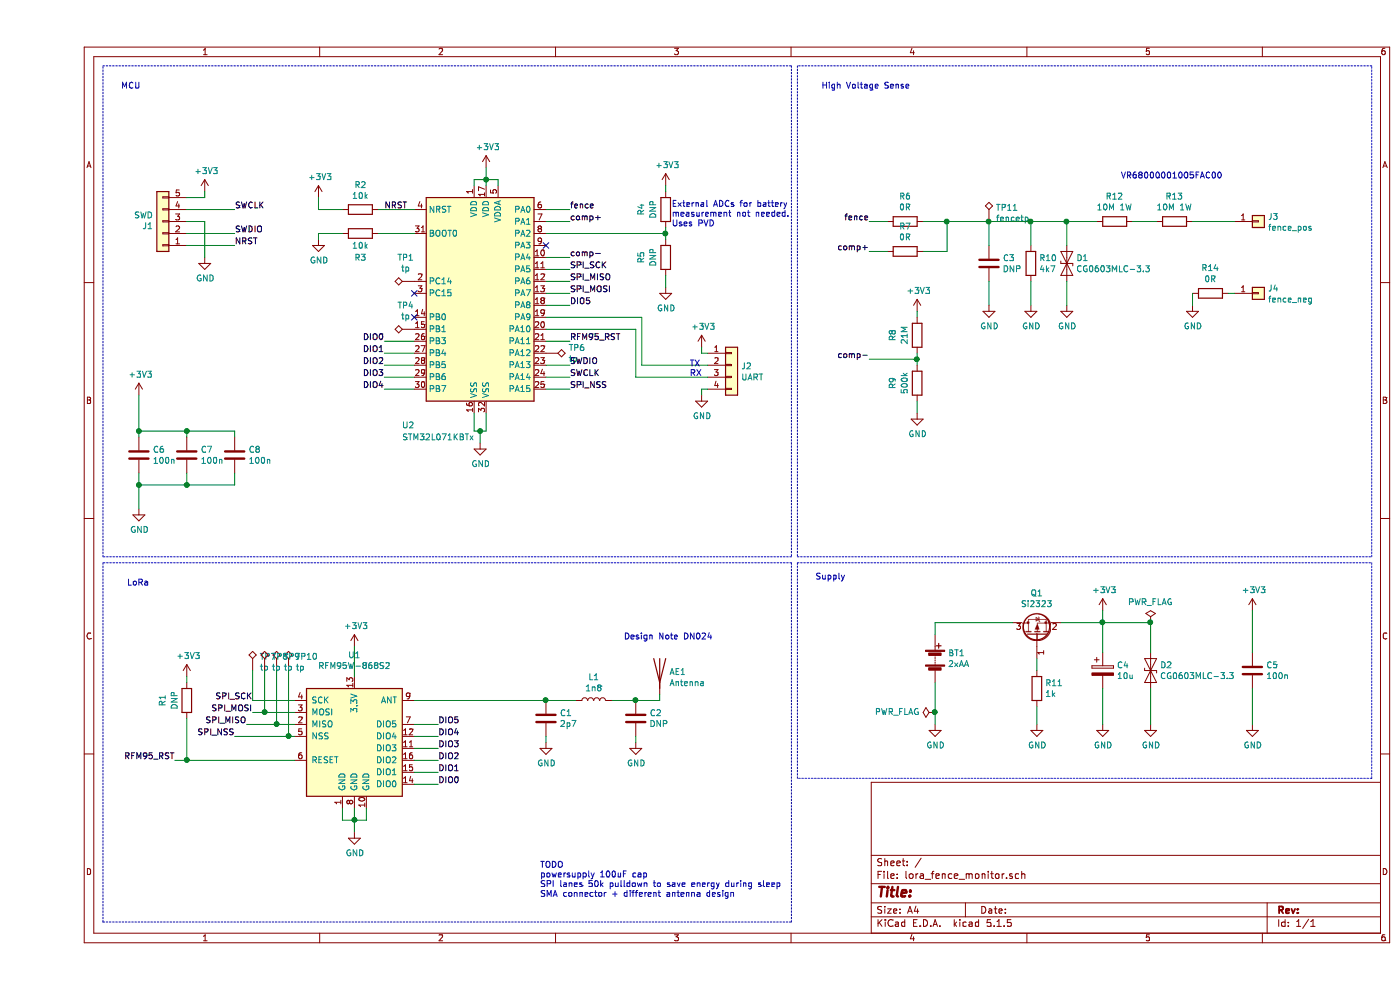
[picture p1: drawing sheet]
EESchema Schematic File Version 4
EELAYER 30 0
EELAYER END
$Descr A4 11693 8268
encoding utf-8
Sheet 1 1
Title ""
Date ""
Rev ""
Comp ""
Comment1 ""
Comment2 ""
Comment3 ""
Comment4 ""
$EndDescr
$Comp
L MCU_ST_STM32L0:STM32L071KBTx U2
U 1 1
P 3750 2450
F 0 "U2" H 3100 1350 50  0000 C CNN
F 1 "STM32L071KBTx" H 3350 1250 50  0000 C CNN
F 2 "Package_QFP:LQFP-32_7x7mm_P0.8mm" H 3250 1550 50  0001 R CNN
F 3 "http://www.st.com/st-web-ui/static/active/en/resource/technical/document/datasheet/DM00141136.pdf" H 3750 2450 50  0001 C CNN
	1    3750 2450
	1    0    0    -1  
$EndComp
$Comp
L Device:Battery BT1
U 1 1
P 7500 5500
F 0 "BT1" H 7608 5546 50  0000 L CNN
F 1 "2xAA" H 7608 5455 50  0000 L CNN
F 2 "Battery:BatteryHolder_Keystone_2462_2xAA" V 7500 5560 50  0001 C CNN
F 3 "~" V 7500 5560 50  0001 C CNN
	1    7500 5500
	1    0    0    -1  
$EndComp
$Comp
L power:GND #PWR018
U 1 1
P 7500 6050
F 0 "#PWR018" H 7500 5800 50  0001 C CNN
F 1 "GND" H 7505 5877 50  0000 C CNN
F 2 "" H 7500 6050 50  0001 C CNN
F 3 "" H 7500 6050 50  0001 C CNN
	1    7500 6050
	1    0    0    -1  
$EndComp
$Comp
L power:GND #PWR07
U 1 1
P 2650 6950
F 0 "#PWR07" H 2650 6700 50  0001 C CNN
F 1 "GND" H 2655 6777 50  0000 C CNN
F 2 "" H 2650 6950 50  0001 C CNN
F 3 "" H 2650 6950 50  0001 C CNN
	1    2650 6950
	1    0    0    -1  
$EndComp
$Comp
L power:GND #PWR08
U 1 1
P 3700 3700
F 0 "#PWR08" H 3700 3450 50  0001 C CNN
F 1 "GND" H 3705 3527 50  0000 C CNN
F 2 "" H 3700 3700 50  0001 C CNN
F 3 "" H 3700 3700 50  0001 C CNN
	1    3700 3700
	1    0    0    -1  
$EndComp
$Comp
L Device:Q_PMOS_GSD Q1
U 1 1
P 8350 5300
F 0 "Q1" V 8693 5300 50  0000 C CNN
F 1 "Si2323" V 8602 5300 50  0000 C CNN
F 2 "Package_TO_SOT_SMD:SOT-23" H 8550 5400 50  0001 C CNN
F 3 "~" H 8350 5300 50  0001 C CNN
	1    8350 5300
	0    -1   -1   0   
$EndComp
$Comp
L Device:R R11
U 1 1
P 8350 5750
F 0 "R11" H 8420 5796 50  0000 L CNN
F 1 "1k" H 8420 5705 50  0000 L CNN
F 2 "Resistor_SMD:R_0805_2012Metric" V 8280 5750 50  0001 C CNN
F 3 "~" H 8350 5750 50  0001 C CNN
	1    8350 5750
	1    0    0    -1  
$EndComp
$Comp
L Device:CP C4
U 1 1
P 8900 5600
F 0 "C4" H 9018 5646 50  0000 L CNN
F 1 "10u" H 9018 5555 50  0000 L CNN
F 2 "Capacitor_SMD:C_0805_2012Metric" H 8938 5450 50  0001 C CNN
F 3 "~" H 8900 5600 50  0001 C CNN
	1    8900 5600
	1    0    0    -1  
$EndComp
$Comp
L power:+3V3 #PWR023
U 1 1
P 8900 5100
F 0 "#PWR023" H 8900 4950 50  0001 C CNN
F 1 "+3V3" H 8915 5273 50  0000 C CNN
F 2 "" H 8900 5100 50  0001 C CNN
F 3 "" H 8900 5100 50  0001 C CNN
	1    8900 5100
	1    0    0    -1  
$EndComp
Wire Wire Line
	7500 6050 7500 5950
Wire Wire Line
	7500 5300 7500 5200
Wire Wire Line
	7500 5200 8150 5200
Wire Wire Line
	8350 5500 8350 5600
Wire Wire Line
	8550 5200 8900 5200
Wire Wire Line
	8900 5450 8900 5200
$Comp
L power:GND #PWR021
U 1 1
P 8350 6050
F 0 "#PWR021" H 8350 5800 50  0001 C CNN
F 1 "GND" H 8355 5877 50  0000 C CNN
F 2 "" H 8350 6050 50  0001 C CNN
F 3 "" H 8350 6050 50  0001 C CNN
	1    8350 6050
	1    0    0    -1  
$EndComp
$Comp
L power:GND #PWR024
U 1 1
P 8900 6050
F 0 "#PWR024" H 8900 5800 50  0001 C CNN
F 1 "GND" H 8905 5877 50  0000 C CNN
F 2 "" H 8900 6050 50  0001 C CNN
F 3 "" H 8900 6050 50  0001 C CNN
	1    8900 6050
	1    0    0    -1  
$EndComp
Wire Wire Line
	8350 6050 8350 5900
Wire Wire Line
	8900 6050 8900 5750
$Comp
L power:+3V3 #PWR06
U 1 1
P 2650 5400
F 0 "#PWR06" H 2650 5250 50  0001 C CNN
F 1 "+3V3" H 2665 5573 50  0000 C CNN
F 2 "" H 2650 5400 50  0001 C CNN
F 3 "" H 2650 5400 50  0001 C CNN
	1    2650 5400
	1    0    0    -1  
$EndComp
$Comp
L power:+3V3 #PWR09
U 1 1
P 3750 1400
F 0 "#PWR09" H 3750 1250 50  0001 C CNN
F 1 "+3V3" H 3765 1573 50  0000 C CNN
F 2 "" H 3750 1400 50  0001 C CNN
F 3 "" H 3750 1400 50  0001 C CNN
	1    3750 1400
	1    0    0    -1  
$EndComp
Wire Wire Line
	2650 6950 2650 6850
Wire Wire Line
	2650 6850 2550 6850
Wire Wire Line
	2550 6850 2550 6750
Wire Wire Line
	2650 6750 2650 6850
Connection ~ 2650 6850
Wire Wire Line
	2750 6750 2750 6850
Wire Wire Line
	2750 6850 2650 6850
Wire Wire Line
	2650 5650 2650 5400
Wire Wire Line
	3700 3700 3700 3600
Wire Wire Line
	3700 3600 3650 3600
Wire Wire Line
	3650 3450 3650 3600
Wire Wire Line
	3750 3450 3750 3600
Wire Wire Line
	3750 3600 3700 3600
Connection ~ 3700 3600
Wire Wire Line
	3650 1550 3650 1500
Wire Wire Line
	3650 1500 3750 1500
Wire Wire Line
	3850 1500 3850 1550
Wire Wire Line
	3750 1550 3750 1500
Connection ~ 3750 1500
Wire Wire Line
	3750 1500 3850 1500
Wire Wire Line
	3750 1400 3750 1500
$Comp
L Device:C C5
U 1 1
P 10150 5600
F 0 "C5" H 10265 5646 50  0000 L CNN
F 1 "100n" H 10265 5555 50  0000 L CNN
F 2 "Capacitor_SMD:C_0805_2012Metric" H 10188 5450 50  0001 C CNN
F 3 "~" H 10150 5600 50  0001 C CNN
	1    10150 5600
	1    0    0    -1  
$EndComp
$Comp
L Device:C C6
U 1 1
P 850 3800
F 0 "C6" H 965 3846 50  0000 L CNN
F 1 "100n" H 965 3755 50  0000 L CNN
F 2 "Capacitor_SMD:C_0805_2012Metric" H 888 3650 50  0001 C CNN
F 3 "~" H 850 3800 50  0001 C CNN
	1    850  3800
	1    0    0    -1  
$EndComp
$Comp
L power:GND #PWR028
U 1 1
P 10150 6050
F 0 "#PWR028" H 10150 5800 50  0001 C CNN
F 1 "GND" H 10155 5877 50  0000 C CNN
F 2 "" H 10150 6050 50  0001 C CNN
F 3 "" H 10150 6050 50  0001 C CNN
	1    10150 6050
	1    0    0    -1  
$EndComp
$Comp
L power:GND #PWR030
U 1 1
P 850 4250
F 0 "#PWR030" H 850 4000 50  0001 C CNN
F 1 "GND" H 855 4077 50  0000 C CNN
F 2 "" H 850 4250 50  0001 C CNN
F 3 "" H 850 4250 50  0001 C CNN
	1    850  4250
	1    0    0    -1  
$EndComp
$Comp
L power:+3V3 #PWR027
U 1 1
P 10150 5100
F 0 "#PWR027" H 10150 4950 50  0001 C CNN
F 1 "+3V3" H 10165 5273 50  0000 C CNN
F 2 "" H 10150 5100 50  0001 C CNN
F 3 "" H 10150 5100 50  0001 C CNN
	1    10150 5100
	1    0    0    -1  
$EndComp
$Comp
L power:+3V3 #PWR029
U 1 1
P 850 3300
F 0 "#PWR029" H 850 3150 50  0001 C CNN
F 1 "+3V3" H 865 3473 50  0000 C CNN
F 2 "" H 850 3300 50  0001 C CNN
F 3 "" H 850 3300 50  0001 C CNN
	1    850  3300
	1    0    0    -1  
$EndComp
Wire Wire Line
	10150 6050 10150 5750
Wire Wire Line
	10150 5100 10150 5450
Wire Wire Line
	8900 5100 8900 5200
Connection ~ 8900 5200
Wire Wire Line
	850  3300 850  3600
Wire Wire Line
	850  4250 850  4050
$Comp
L Device:D_TVS D2
U 1 1
P 9300 5600
F 0 "D2" V 9254 5679 50  0000 L CNN
F 1 "CG0603MLC-3.3" V 9345 5679 50  0000 L CNN
F 2 "Diode_SMD:D_0603_1608Metric" H 9300 5600 50  0001 C CNN
F 3 "~" H 9300 5600 50  0001 C CNN
	1    9300 5600
	0    1    1    0   
$EndComp
$Comp
L power:GND #PWR025
U 1 1
P 9300 6050
F 0 "#PWR025" H 9300 5800 50  0001 C CNN
F 1 "GND" H 9305 5877 50  0000 C CNN
F 2 "" H 9300 6050 50  0001 C CNN
F 3 "" H 9300 6050 50  0001 C CNN
	1    9300 6050
	1    0    0    -1  
$EndComp
Wire Wire Line
	9300 5450 9300 5200
Wire Wire Line
	9300 5200 8900 5200
Wire Wire Line
	9300 6050 9300 5750
$Comp
L Device:Antenna AE1
U 1 1
P 5200 5600
F 0 "AE1" H 5280 5589 50  0000 L CNN
F 1 "Antenna" H 5280 5498 50  0000 L CNN
F 2 "RF_Antenna:Texas_SWRA227E_868MHz" H 5200 5600 50  0001 C CNN
F 3 "~" H 5200 5600 50  0001 C CNN
	1    5200 5600
	1    0    0    -1  
$EndComp
Wire Wire Line
	5200 5850 5200 5800
$Comp
L Device:C C1
U 1 1
P 4250 6000
F 0 "C1" H 4365 6046 50  0000 L CNN
F 1 "2p7" H 4365 5955 50  0000 L CNN
F 2 "Capacitor_SMD:C_0402_1005Metric" H 4288 5850 50  0001 C CNN
F 3 "~" H 4250 6000 50  0001 C CNN
	1    4250 6000
	1    0    0    -1  
$EndComp
$Comp
L Device:L L1
U 1 1
P 4650 5850
F 0 "L1" V 4840 5850 50  0000 C CNN
F 1 "1n8" V 4749 5850 50  0000 C CNN
F 2 "Inductor_SMD:L_0402_1005Metric" H 4650 5850 50  0001 C CNN
F 3 "~" H 4650 5850 50  0001 C CNN
	1    4650 5850
	0    -1   -1   0   
$EndComp
Wire Wire Line
	3150 5850 4250 5850
Wire Wire Line
	4500 5850 4250 5850
Connection ~ 4250 5850
Wire Wire Line
	4800 5850 5000 5850
Text Notes 4900 5350 0    50   ~ 0
Design Note DN024
$Comp
L power:GND #PWR010
U 1 1
P 4250 6200
F 0 "#PWR010" H 4250 5950 50  0001 C CNN
F 1 "GND" H 4255 6027 50  0000 C CNN
F 2 "" H 4250 6200 50  0001 C CNN
F 3 "" H 4250 6200 50  0001 C CNN
	1    4250 6200
	1    0    0    -1  
$EndComp
Wire Wire Line
	4250 6200 4250 6150
$Comp
L Device:C C2
U 1 1
P 5000 6000
F 0 "C2" H 5115 6046 50  0000 L CNN
F 1 "DNP" H 5115 5955 50  0000 L CNN
F 2 "Capacitor_SMD:C_0402_1005Metric" H 5038 5850 50  0001 C CNN
F 3 "~" H 5000 6000 50  0001 C CNN
	1    5000 6000
	1    0    0    -1  
$EndComp
Connection ~ 5000 5850
Wire Wire Line
	5000 5850 5200 5850
$Comp
L power:GND #PWR011
U 1 1
P 5000 6200
F 0 "#PWR011" H 5000 5950 50  0001 C CNN
F 1 "GND" H 5005 6027 50  0000 C CNN
F 2 "" H 5000 6200 50  0001 C CNN
F 3 "" H 5000 6200 50  0001 C CNN
	1    5000 6200
	1    0    0    -1  
$EndComp
Wire Wire Line
	5000 6200 5000 6150
$Comp
L Device:R R2
U 1 1
P 2700 1750
F 0 "R2" V 2493 1750 50  0000 C CNN
F 1 "10k" V 2584 1750 50  0000 C CNN
F 2 "Resistor_SMD:R_0805_2012Metric" V 2630 1750 50  0001 C CNN
F 3 "~" H 2700 1750 50  0001 C CNN
	1    2700 1750
	0    1    1    0   
$EndComp
$Comp
L Device:R R3
U 1 1
P 2700 1950
F 0 "R3" V 2900 1950 50  0000 C CNN
F 1 "10k" V 2800 1950 50  0000 C CNN
F 2 "Resistor_SMD:R_0805_2012Metric" V 2630 1950 50  0001 C CNN
F 3 "~" H 2700 1950 50  0001 C CNN
	1    2700 1950
	0    1    1    0   
$EndComp
$Comp
L power:+3V3 #PWR04
U 1 1
P 2350 1650
F 0 "#PWR04" H 2350 1500 50  0001 C CNN
F 1 "+3V3" H 2365 1823 50  0000 C CNN
F 2 "" H 2350 1650 50  0001 C CNN
F 3 "" H 2350 1650 50  0001 C CNN
	1    2350 1650
	1    0    0    -1  
$EndComp
$Comp
L power:GND #PWR05
U 1 1
P 2350 2000
F 0 "#PWR05" H 2350 1750 50  0001 C CNN
F 1 "GND" H 2355 1827 50  0000 C CNN
F 2 "" H 2350 2000 50  0001 C CNN
F 3 "" H 2350 2000 50  0001 C CNN
	1    2350 2000
	1    0    0    -1  
$EndComp
Wire Wire Line
	2350 2000 2350 1950
Wire Wire Line
	2350 1950 2550 1950
Wire Wire Line
	2850 1950 3150 1950
Wire Wire Line
	2350 1650 2350 1750
Wire Wire Line
	2350 1750 2550 1750
Wire Wire Line
	2850 1750 3150 1750
$Comp
L Connector_Generic:Conn_01x05 J1
U 1 1
P 1050 1850
F 0 "J1" H 1130 1892 50  0000 L CNN
F 1 "SWD" H 1130 1801 50  0000 L CNN
F 2 "Connector_PinHeader_2.54mm:PinHeader_1x05_P2.54mm_Vertical" H 1050 1850 50  0001 C CNN
F 3 "~" H 1050 1850 50  0001 C CNN
	1    1050 1850
	-1   0    0    1   
$EndComp
Text Label 4450 3150 0    50   ~ 0
SWCLK
Text Label 4450 3050 0    50   ~ 0
SWDIO
Text Label 2900 1750 0    50   ~ 0
NRST
$Comp
L power:+3V3 #PWR02
U 1 1
P 1400 1600
F 0 "#PWR02" H 1400 1450 50  0001 C CNN
F 1 "+3V3" H 1415 1773 50  0000 C CNN
F 2 "" H 1400 1600 50  0001 C CNN
F 3 "" H 1400 1600 50  0001 C CNN
	1    1400 1600
	1    0    0    -1  
$EndComp
Text Label 1650 2050 0    50   ~ 0
NRST
$Comp
L power:GND #PWR03
U 1 1
P 1400 2150
F 0 "#PWR03" H 1400 1900 50  0001 C CNN
F 1 "GND" H 1405 1977 50  0000 C CNN
F 2 "" H 1400 2150 50  0001 C CNN
F 3 "" H 1400 2150 50  0001 C CNN
	1    1400 2150
	1    0    0    -1  
$EndComp
Text Label 1650 1750 0    50   ~ 0
SWCLK
Text Label 1650 1950 0    50   ~ 0
SWDIO
Wire Wire Line
	1250 1850 1400 1850
Wire Wire Line
	1400 1850 1400 2150
Wire Wire Line
	1400 1600 1400 1650
Wire Wire Line
	1400 1650 1250 1650
Wire Wire Line
	1250 1750 1650 1750
Wire Wire Line
	1250 1950 1650 1950
Wire Wire Line
	1250 2050 1650 2050
Wire Wire Line
	4250 3050 4450 3050
Wire Wire Line
	4250 3150 4450 3150
$Comp
L Device:R R4
U 1 1
P 5250 1750
F 0 "R4" V 5450 1750 50  0000 C CNN
F 1 "DNP" V 5350 1750 50  0000 C CNN
F 2 "Resistor_SMD:R_0805_2012Metric" V 5180 1750 50  0001 C CNN
F 3 "~" H 5250 1750 50  0001 C CNN
	1    5250 1750
	-1   0    0    1   
$EndComp
$Comp
L Device:R R5
U 1 1
P 5250 2150
F 0 "R5" V 5450 2150 50  0000 C CNN
F 1 "DNP" V 5350 2150 50  0000 C CNN
F 2 "Resistor_SMD:R_0805_2012Metric" V 5180 2150 50  0001 C CNN
F 3 "~" H 5250 2150 50  0001 C CNN
	1    5250 2150
	-1   0    0    1   
$EndComp
$Comp
L power:+3V3 #PWR012
U 1 1
P 5250 1550
F 0 "#PWR012" H 5250 1400 50  0001 C CNN
F 1 "+3V3" H 5265 1723 50  0000 C CNN
F 2 "" H 5250 1550 50  0001 C CNN
F 3 "" H 5250 1550 50  0001 C CNN
	1    5250 1550
	1    0    0    -1  
$EndComp
$Comp
L power:GND #PWR013
U 1 1
P 5250 2400
F 0 "#PWR013" H 5250 2150 50  0001 C CNN
F 1 "GND" H 5255 2227 50  0000 C CNN
F 2 "" H 5250 2400 50  0001 C CNN
F 3 "" H 5250 2400 50  0001 C CNN
	1    5250 2400
	1    0    0    -1  
$EndComp
Wire Wire Line
	5250 2400 5250 2300
Wire Wire Line
	5250 2000 5250 1950
Wire Wire Line
	5250 1600 5250 1550
Connection ~ 5250 1950
Wire Wire Line
	5250 1950 5250 1900
Wire Wire Line
	4250 1950 5250 1950
Text Label 1150 6350 2    50   ~ 0
RFM95_RST
Text Label 4450 2850 0    50   ~ 0
RFM95_RST
Text Label 1800 5850 2    50   ~ 0
SPI_SCK
Text Label 1800 5950 2    50   ~ 0
SPI_MOSI
Text Label 1750 6050 2    50   ~ 0
SPI_MISO
Text Label 1650 6150 2    50   ~ 0
SPI_NSS
Text Label 4450 2250 0    50   ~ 0
SPI_SCK
Text Label 4450 2450 0    50   ~ 0
SPI_MOSI
Text Label 4450 2350 0    50   ~ 0
SPI_MISO
Text Label 4450 3250 0    50   ~ 0
SPI_NSS
Text Label 3350 6550 0    50   ~ 0
DIO0
Text Label 3350 6450 0    50   ~ 0
DIO1
Text Label 3350 6350 0    50   ~ 0
DIO2
Text Label 3350 6250 0    50   ~ 0
DIO3
Text Label 3350 6150 0    50   ~ 0
DIO4
Text Label 3350 6050 0    50   ~ 0
DIO5
Wire Wire Line
	3150 6550 3350 6550
Wire Wire Line
	3150 6450 3350 6450
Wire Wire Line
	3150 6350 3350 6350
Wire Wire Line
	3150 6250 3350 6250
Wire Wire Line
	3150 6150 3350 6150
Wire Wire Line
	3150 6050 3350 6050
Text Label 2900 2850 2    50   ~ 0
DIO0
Text Label 2900 2950 2    50   ~ 0
DIO1
Text Label 2900 3050 2    50   ~ 0
DIO2
Text Label 2900 3150 2    50   ~ 0
DIO3
Text Label 2900 3250 2    50   ~ 0
DIO4
Text Label 4450 2550 0    50   ~ 0
DIO5
Wire Wire Line
	4250 3250 4450 3250
Wire Wire Line
	4250 2850 4450 2850
Wire Wire Line
	4250 2550 4450 2550
Wire Wire Line
	4250 2450 4450 2450
Wire Wire Line
	4250 2350 4450 2350
Wire Wire Line
	4250 2250 4450 2250
Wire Wire Line
	2900 2850 3150 2850
Wire Wire Line
	2900 2950 3150 2950
Wire Wire Line
	2900 3050 3150 3050
Wire Wire Line
	2900 3150 3150 3150
Wire Wire Line
	2900 3250 3150 3250
Wire Wire Line
	4250 2150 4450 2150
Wire Wire Line
	4250 1750 4450 1750
Wire Wire Line
	4250 1850 4450 1850
$Comp
L Connector:TestPoint_Alt TP6
U 1 1
P 4250 2950
F 0 "TP6" V 4204 3138 50  0000 L CNN
F 1 "tp" V 4295 3138 50  0000 L CNN
F 2 "TestPoint:TestPoint_THTPad_D2.5mm_Drill1.2mm" H 4450 2950 50  0001 C CNN
F 3 "~" H 4450 2950 50  0001 C CNN
	1    4250 2950
	0    1    1    0   
$EndComp
$Comp
L Connector:TestPoint_Alt TP1
U 1 1
P 3150 2350
F 0 "TP1" V 3345 2422 50  0000 C CNN
F 1 "tp" V 3254 2422 50  0000 C CNN
F 2 "TestPoint:TestPoint_THTPad_D2.5mm_Drill1.2mm" H 3350 2350 50  0001 C CNN
F 3 "~" H 3350 2350 50  0001 C CNN
	1    3150 2350
	0    -1   -1   0   
$EndComp
$Comp
L Device:R R12
U 1 1
P 9000 1850
F 0 "R12" V 9207 1850 50  0000 C CNN
F 1 "10M 1W" V 9116 1850 50  0000 C CNN
F 2 "Resistor_THT:R_Axial_DIN0918_L18.0mm_D9.0mm_P22.86mm_Horizontal" V 8930 1850 50  0001 C CNN
F 3 "~" H 9000 1850 50  0001 C CNN
	1    9000 1850
	0    -1   -1   0   
$EndComp
$Comp
L Device:R R13
U 1 1
P 9500 1850
F 0 "R13" V 9707 1850 50  0000 C CNN
F 1 "10M 1W" V 9616 1850 50  0000 C CNN
F 2 "Resistor_THT:R_Axial_DIN0918_L18.0mm_D9.0mm_P22.86mm_Horizontal" V 9430 1850 50  0001 C CNN
F 3 "~" H 9500 1850 50  0001 C CNN
	1    9500 1850
	0    -1   -1   0   
$EndComp
$Comp
L Device:R R10
U 1 1
P 8300 2200
F 0 "R10" H 8370 2246 50  0000 L CNN
F 1 "4k7" H 8370 2155 50  0000 L CNN
F 2 "Resistor_SMD:R_0805_2012Metric" V 8230 2200 50  0001 C CNN
F 3 "~" H 8300 2200 50  0001 C CNN
	1    8300 2200
	1    0    0    -1  
$EndComp
$Comp
L Device:C C3
U 1 1
P 7950 2200
F 0 "C3" H 8065 2246 50  0000 L CNN
F 1 "DNP" H 8065 2155 50  0000 L CNN
F 2 "Capacitor_SMD:C_0805_2012Metric" H 7988 2050 50  0001 C CNN
F 3 "~" H 7950 2200 50  0001 C CNN
	1    7950 2200
	1    0    0    -1  
$EndComp
$Comp
L power:GND #PWR020
U 1 1
P 8300 2550
F 0 "#PWR020" H 8300 2300 50  0001 C CNN
F 1 "GND" H 8305 2377 50  0000 C CNN
F 2 "" H 8300 2550 50  0001 C CNN
F 3 "" H 8300 2550 50  0001 C CNN
	1    8300 2550
	1    0    0    -1  
$EndComp
$Comp
L power:GND #PWR019
U 1 1
P 7950 2550
F 0 "#PWR019" H 7950 2300 50  0001 C CNN
F 1 "GND" H 7955 2377 50  0000 C CNN
F 2 "" H 7950 2550 50  0001 C CNN
F 3 "" H 7950 2550 50  0001 C CNN
	1    7950 2550
	1    0    0    -1  
$EndComp
$Comp
L Device:D_TVS D1
U 1 1
P 8600 2200
F 0 "D1" V 8554 2279 50  0000 L CNN
F 1 "CG0603MLC-3.3" V 8645 2279 50  0000 L CNN
F 2 "Diode_SMD:D_0603_1608Metric" H 8600 2200 50  0001 C CNN
F 3 "~" H 8600 2200 50  0001 C CNN
	1    8600 2200
	0    1    1    0   
$EndComp
$Comp
L power:GND #PWR022
U 1 1
P 8600 2550
F 0 "#PWR022" H 8600 2300 50  0001 C CNN
F 1 "GND" H 8605 2377 50  0000 C CNN
F 2 "" H 8600 2550 50  0001 C CNN
F 3 "" H 8600 2550 50  0001 C CNN
	1    8600 2550
	1    0    0    -1  
$EndComp
Wire Wire Line
	8300 2550 8300 2350
Wire Wire Line
	8600 2550 8600 2350
Wire Wire Line
	8600 2050 8600 1850
Wire Wire Line
	8600 1850 8850 1850
Wire Wire Line
	8300 2050 8300 1850
Wire Wire Line
	8300 1850 8600 1850
Connection ~ 8600 1850
Wire Wire Line
	7950 2050 7950 1850
Wire Wire Line
	7950 1850 8300 1850
Connection ~ 8300 1850
Wire Wire Line
	9150 1850 9350 1850
Wire Wire Line
	9650 1850 10000 1850
Text Label 6950 1850 2    50   ~ 0
fence
Connection ~ 7950 1850
Text Label 4450 1750 0    50   ~ 0
fence
$Comp
L Connector_Generic:Conn_01x01 J3
U 1 1
P 10200 1850
F 0 "J3" H 10280 1892 50  0000 L CNN
F 1 "fence_pos" H 10280 1801 50  0000 L CNN
F 2 "Connector_Phoenix_MSTB:PhoenixContact_MSTBVA_2,5_2-G_1x02_P5.00mm_Vertical" H 10200 1850 50  0001 C CNN
F 3 "~" H 10200 1850 50  0001 C CNN
	1    10200 1850
	1    0    0    -1  
$EndComp
$Comp
L Connector_Generic:Conn_01x01 J4
U 1 1
P 10200 2450
F 0 "J4" H 10280 2492 50  0000 L CNN
F 1 "fence_neg" H 10280 2401 50  0000 L CNN
F 2 "Connector_Phoenix_MSTB:PhoenixContact_MSTBVA_2,5_2-G_1x02_P5.00mm_Vertical" H 10200 2450 50  0001 C CNN
F 3 "~" H 10200 2450 50  0001 C CNN
	1    10200 2450
	1    0    0    -1  
$EndComp
$Comp
L power:GND #PWR026
U 1 1
P 9650 2550
F 0 "#PWR026" H 9650 2300 50  0001 C CNN
F 1 "GND" H 9655 2377 50  0000 C CNN
F 2 "" H 9650 2550 50  0001 C CNN
F 3 "" H 9650 2550 50  0001 C CNN
	1    9650 2550
	1    0    0    -1  
$EndComp
$Comp
L Device:R R14
U 1 1
P 9800 2450
F 0 "R14" V 10007 2450 50  0000 C CNN
F 1 "0R" V 9916 2450 50  0000 C CNN
F 2 "Resistor_SMD:R_0805_2012Metric" V 9730 2450 50  0001 C CNN
F 3 "~" H 9800 2450 50  0001 C CNN
	1    9800 2450
	0    -1   -1   0   
$EndComp
Wire Wire Line
	10000 2450 9950 2450
Wire Wire Line
	9650 2550 9650 2450
$Comp
L Device:R R6
U 1 1
P 7250 1850
F 0 "R6" V 7457 1850 50  0000 C CNN
F 1 "0R" V 7366 1850 50  0000 C CNN
F 2 "Resistor_SMD:R_0805_2012Metric" V 7180 1850 50  0001 C CNN
F 3 "~" H 7250 1850 50  0001 C CNN
	1    7250 1850
	0    -1   -1   0   
$EndComp
$Comp
L Device:R R7
U 1 1
P 7250 2100
F 0 "R7" V 7457 2100 50  0000 C CNN
F 1 "0R" V 7366 2100 50  0000 C CNN
F 2 "Resistor_SMD:R_0805_2012Metric" V 7180 2100 50  0001 C CNN
F 3 "~" H 7250 2100 50  0001 C CNN
	1    7250 2100
	0    -1   -1   0   
$EndComp
Text Label 6950 2100 2    50   ~ 0
comp+
Text Label 6950 3000 2    50   ~ 0
comp-
Text Label 4450 2150 0    50   ~ 0
comp-
Text Label 4450 1850 0    50   ~ 0
comp+
Wire Wire Line
	6950 2100 7100 2100
Wire Wire Line
	7400 2100 7600 2100
Wire Wire Line
	7600 2100 7600 1850
Wire Wire Line
	7600 1850 7950 1850
Wire Wire Line
	7400 1850 7600 1850
Connection ~ 7600 1850
Wire Wire Line
	6950 1850 7100 1850
Text Notes 9050 1500 0    50   ~ 0
VR68000001005FAC00
$Comp
L Connector_Generic:Conn_01x04 J2
U 1 1
P 5800 3050
F 0 "J2" H 5880 3042 50  0000 L CNN
F 1 "UART" H 5880 2951 50  0000 L CNN
F 2 "Connector_PinHeader_2.54mm:PinHeader_1x04_P2.54mm_Vertical" H 5800 3050 50  0001 C CNN
F 3 "~" H 5800 3050 50  0001 C CNN
	1    5800 3050
	1    0    0    -1  
$EndComp
$Comp
L power:+3V3 #PWR014
U 1 1
P 5550 2900
F 0 "#PWR014" H 5550 2750 50  0001 C CNN
F 1 "+3V3" H 5565 3073 50  0000 C CNN
F 2 "" H 5550 2900 50  0001 C CNN
F 3 "" H 5550 2900 50  0001 C CNN
	1    5550 2900
	1    0    0    -1  
$EndComp
$Comp
L power:GND #PWR015
U 1 1
P 5550 3300
F 0 "#PWR015" H 5550 3050 50  0001 C CNN
F 1 "GND" H 5555 3127 50  0000 C CNN
F 2 "" H 5550 3300 50  0001 C CNN
F 3 "" H 5550 3300 50  0001 C CNN
	1    5550 3300
	1    0    0    -1  
$EndComp
Wire Wire Line
	4250 2650 5050 2650
Wire Wire Line
	5050 2650 5050 3050
Wire Wire Line
	5050 3050 5600 3050
Wire Wire Line
	5550 2900 5550 2950
Wire Wire Line
	5550 2950 5600 2950
Wire Wire Line
	4250 2750 5000 2750
Wire Wire Line
	5000 2750 5000 3150
Wire Wire Line
	5000 3150 5600 3150
Wire Wire Line
	5550 3300 5550 3250
Wire Wire Line
	5550 3250 5600 3250
Text Notes 5450 3150 0    50   ~ 0
TX\nRX
$Comp
L power:+3V3 #PWR01
U 1 1
P 1250 5650
F 0 "#PWR01" H 1250 5500 50  0001 C CNN
F 1 "+3V3" H 1265 5823 50  0000 C CNN
F 2 "" H 1250 5650 50  0001 C CNN
F 3 "" H 1250 5650 50  0001 C CNN
	1    1250 5650
	1    0    0    -1  
$EndComp
$Comp
L Device:R R1
U 1 1
P 1250 5850
F 0 "R1" V 1450 5850 50  0000 C CNN
F 1 "DNP" V 1350 5850 50  0000 C CNN
F 2 "Resistor_SMD:R_0805_2012Metric" V 1180 5850 50  0001 C CNN
F 3 "~" H 1250 5850 50  0001 C CNN
	1    1250 5850
	-1   0    0    1   
$EndComp
Wire Wire Line
	1150 6350 1250 6350
Wire Wire Line
	1250 6000 1250 6350
Connection ~ 1250 6350
Wire Wire Line
	1250 6350 2150 6350
Wire Wire Line
	1250 5650 1250 5700
Wire Wire Line
	7950 2350 7950 2550
$Comp
L Device:R R8
U 1 1
P 7350 2800
F 0 "R8" V 7550 2800 50  0000 C CNN
F 1 "21M" V 7450 2800 50  0000 C CNN
F 2 "Resistor_SMD:R_0805_2012Metric" V 7280 2800 50  0001 C CNN
F 3 "~" H 7350 2800 50  0001 C CNN
	1    7350 2800
	-1   0    0    1   
$EndComp
$Comp
L Device:R R9
U 1 1
P 7350 3200
F 0 "R9" V 7550 3200 50  0000 C CNN
F 1 "500k" V 7450 3200 50  0000 C CNN
F 2 "Resistor_SMD:R_0805_2012Metric" V 7280 3200 50  0001 C CNN
F 3 "~" H 7350 3200 50  0001 C CNN
	1    7350 3200
	-1   0    0    1   
$EndComp
$Comp
L power:+3V3 #PWR016
U 1 1
P 7350 2600
F 0 "#PWR016" H 7350 2450 50  0001 C CNN
F 1 "+3V3" H 7365 2773 50  0000 C CNN
F 2 "" H 7350 2600 50  0001 C CNN
F 3 "" H 7350 2600 50  0001 C CNN
	1    7350 2600
	1    0    0    -1  
$EndComp
$Comp
L power:GND #PWR017
U 1 1
P 7350 3450
F 0 "#PWR017" H 7350 3200 50  0001 C CNN
F 1 "GND" H 7355 3277 50  0000 C CNN
F 2 "" H 7350 3450 50  0001 C CNN
F 3 "" H 7350 3450 50  0001 C CNN
	1    7350 3450
	1    0    0    -1  
$EndComp
Wire Wire Line
	7350 3450 7350 3350
Wire Wire Line
	7350 2650 7350 2600
Wire Wire Line
	7350 2950 7350 3000
Wire Wire Line
	6950 3000 7350 3000
Connection ~ 7350 3000
Wire Wire Line
	7350 3000 7350 3050
Wire Notes Line
	6300 550  6300 4650
Wire Notes Line
	6300 4650 550  4650
Wire Notes Line
	550  4650 550  550 
Wire Notes Line
	550  550  6300 550 
Wire Notes Line
	550  4700 550  7700
Wire Notes Line
	550  7700 6300 7700
Wire Notes Line
	6300 7700 6300 4700
Wire Notes Line
	6300 4700 550  4700
Wire Notes Line
	6350 550  6350 4650
Wire Notes Line
	6350 4650 11150 4650
Wire Notes Line
	11150 4650 11150 550 
Wire Notes Line
	11150 550  6350 550 
Wire Notes Line
	6350 4700 11150 4700
Wire Notes Line
	11150 4700 11150 6500
Wire Notes Line
	11150 6500 6350 6500
Wire Notes Line
	6350 6500 6350 4700
Text Notes 6550 750  0    50   ~ 0
High Voltage Sense
Text Notes 700  750  0    50   ~ 0
MCU
Text Notes 750  4900 0    50   ~ 0
LoRa
Text Notes 6500 4850 0    50   ~ 0
Supply
$Comp
L power:PWR_FLAG #FLG0101
U 1 1
P 9300 5200
F 0 "#FLG0101" H 9300 5275 50  0001 C CNN
F 1 "PWR_FLAG" H 9300 5373 50  0000 C CNN
F 2 "" H 9300 5200 50  0001 C CNN
F 3 "~" H 9300 5200 50  0001 C CNN
	1    9300 5200
	1    0    0    -1  
$EndComp
$Comp
L power:PWR_FLAG #FLG0102
U 1 1
P 7500 5950
F 0 "#FLG0102" H 7500 6025 50  0001 C CNN
F 1 "PWR_FLAG" V 7500 6077 50  0000 L CNN
F 2 "" H 7500 5950 50  0001 C CNN
F 3 "~" H 7500 5950 50  0001 C CNN
	1    7500 5950
	0    -1   -1   0   
$EndComp
Connection ~ 7500 5950
Wire Wire Line
	7500 5950 7500 5700
Connection ~ 9300 5200
$Comp
L RF_Module:RFM95W-868S2 U1
U 1 1
P 2650 6150
F 0 "U1" H 2650 6831 50  0000 C CNN
F 1 "RFM95W-868S2" H 2650 6740 50  0000 C CNN
F 2 "RF_Module:HOPERF_RFM9XW_SMD" H -650 7800 50  0001 C CNN
F 3 "https://www.hoperf.com/data/upload/portal/20181127/5bfcbea20e9ef.pdf" H -650 7800 50  0001 C CNN
	1    2650 6150
	1    0    0    -1  
$EndComp
$Comp
L Device:C C7
U 1 1
P 1250 3800
F 0 "C7" H 1365 3846 50  0000 L CNN
F 1 "100n" H 1365 3755 50  0000 L CNN
F 2 "Capacitor_SMD:C_0805_2012Metric" H 1288 3650 50  0001 C CNN
F 3 "~" H 1250 3800 50  0001 C CNN
	1    1250 3800
	1    0    0    -1  
$EndComp
$Comp
L Device:C C8
U 1 1
P 1650 3800
F 0 "C8" H 1765 3846 50  0000 L CNN
F 1 "100n" H 1765 3755 50  0000 L CNN
F 2 "Capacitor_SMD:C_0805_2012Metric" H 1688 3650 50  0001 C CNN
F 3 "~" H 1650 3800 50  0001 C CNN
	1    1650 3800
	1    0    0    -1  
$EndComp
Wire Wire Line
	850  3600 1250 3600
Wire Wire Line
	1250 3600 1250 3650
Connection ~ 850  3600
Wire Wire Line
	850  3600 850  3650
Wire Wire Line
	1650 3650 1650 3600
Wire Wire Line
	1650 3600 1250 3600
Connection ~ 1250 3600
Wire Wire Line
	1250 3950 1250 4050
Wire Wire Line
	1250 4050 850  4050
Connection ~ 850  4050
Wire Wire Line
	850  4050 850  3950
Wire Wire Line
	1650 3950 1650 4050
Wire Wire Line
	1650 4050 1250 4050
Connection ~ 1250 4050
$Comp
L Connector:TestPoint_Alt TP11
U 1 1
P 7950 1850
F 0 "TP11" H 8008 1968 50  0000 L CNN
F 1 "fencetp" H 8008 1877 50  0000 L CNN
F 2 "Connector_PinHeader_2.54mm:PinHeader_1x01_P2.54mm_Vertical" H 8150 1850 50  0001 C CNN
F 3 "~" H 8150 1850 50  0001 C CNN
	1    7950 1850
	1    0    0    -1  
$EndComp
$Comp
L Connector:TestPoint_Alt TP10
U 1 1
P 2100 5600
F 0 "TP10" H 2158 5718 50  0000 L CNN
F 1 "tp" H 2158 5627 50  0000 L CNN
F 2 "Connector_PinHeader_2.54mm:PinHeader_1x01_P2.54mm_Vertical" H 2300 5600 50  0001 C CNN
F 3 "~" H 2300 5600 50  0001 C CNN
	1    2100 5600
	1    0    0    -1  
$EndComp
Wire Wire Line
	1650 6150 2100 6150
$Comp
L Connector:TestPoint_Alt TP9
U 1 1
P 2000 5600
F 0 "TP9" H 2058 5718 50  0000 L CNN
F 1 "tp" H 2058 5627 50  0000 L CNN
F 2 "Connector_PinHeader_2.54mm:PinHeader_1x01_P2.54mm_Vertical" H 2200 5600 50  0001 C CNN
F 3 "~" H 2200 5600 50  0001 C CNN
	1    2000 5600
	1    0    0    -1  
$EndComp
$Comp
L Connector:TestPoint_Alt TP8
U 1 1
P 1900 5600
F 0 "TP8" H 1958 5718 50  0000 L CNN
F 1 "tp" H 1958 5627 50  0000 L CNN
F 2 "Connector_PinHeader_2.54mm:PinHeader_1x01_P2.54mm_Vertical" H 2100 5600 50  0001 C CNN
F 3 "~" H 2100 5600 50  0001 C CNN
	1    1900 5600
	1    0    0    -1  
$EndComp
$Comp
L Connector:TestPoint_Alt TP7
U 1 1
P 1800 5600
F 0 "TP7" H 1858 5718 50  0000 L CNN
F 1 "tp" H 1858 5627 50  0000 L CNN
F 2 "Connector_PinHeader_2.54mm:PinHeader_1x01_P2.54mm_Vertical" H 2000 5600 50  0001 C CNN
F 3 "~" H 2000 5600 50  0001 C CNN
	1    1800 5600
	1    0    0    -1  
$EndComp
Wire Wire Line
	1800 5600 1800 5850
Wire Wire Line
	1750 6050 2000 6050
Wire Wire Line
	1800 5950 1900 5950
Wire Wire Line
	1900 5600 1900 5950
Connection ~ 1900 5950
Wire Wire Line
	1900 5950 2150 5950
Wire Wire Line
	2000 5600 2000 6050
Connection ~ 2000 6050
Wire Wire Line
	2000 6050 2150 6050
Wire Wire Line
	2100 5600 2100 6150
Connection ~ 2100 6150
Wire Wire Line
	2100 6150 2150 6150
Wire Wire Line
	1800 5850 2150 5850
$Comp
L Connector:TestPoint_Alt TP4
U 1 1
P 3150 2750
F 0 "TP4" V 3345 2822 50  0000 C CNN
F 1 "tp" V 3254 2822 50  0000 C CNN
F 2 "TestPoint:TestPoint_THTPad_D2.5mm_Drill1.2mm" H 3350 2750 50  0001 C CNN
F 3 "~" H 3350 2750 50  0001 C CNN
	1    3150 2750
	0    -1   -1   0   
$EndComp
NoConn ~ 4250 2050
NoConn ~ 3150 2450
NoConn ~ 3150 2650
Text Notes 4200 7500 0    50   ~ 0
TODO\npowersupply 100uF cap\nSPI lanes 50k pulldown to save energy during sleep\nSMA connector + different antenna design
Text Notes 5300 1900 0    50   ~ 0
External ADCs for battery\nmeasurement not needed.\nUses PVD
$EndSCHEMATC
